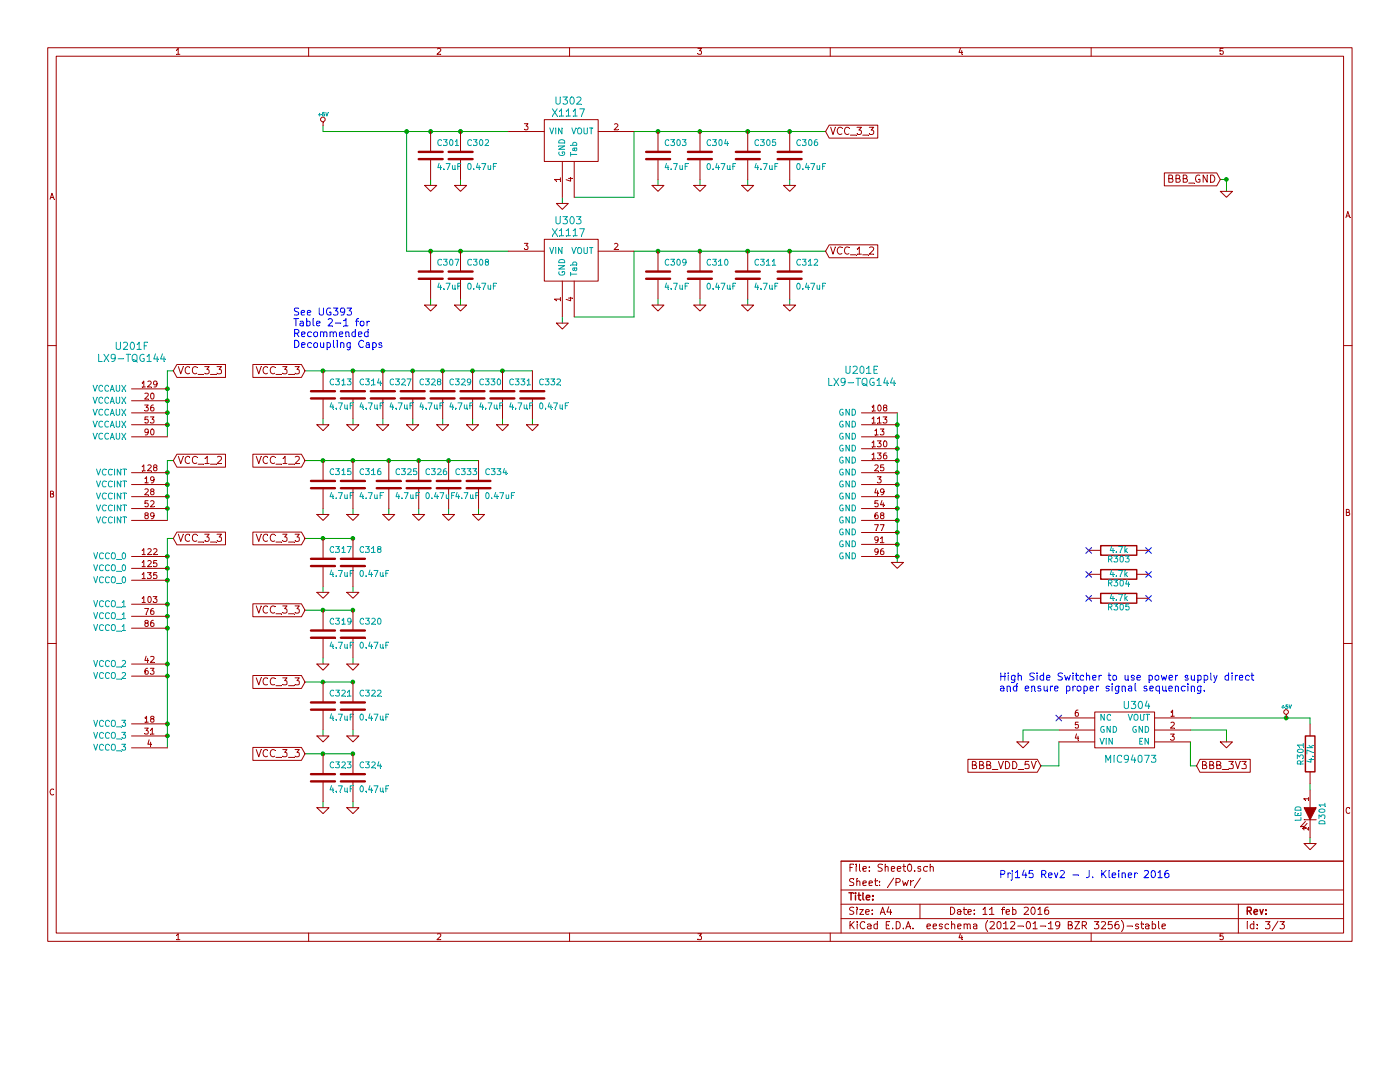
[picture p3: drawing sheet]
EESchema Schematic File Version 2  date 2/10/2016 8:51:21 PM
LIBS:power
LIBS:device
LIBS:transistors
LIBS:conn
LIBS:linear
LIBS:regul
LIBS:74xx
LIBS:cmos4000
LIBS:adc-dac
LIBS:memory
LIBS:xilinx
LIBS:special
LIBS:microcontrollers
LIBS:dsp
LIBS:microchip
LIBS:analog_switches
LIBS:motorola
LIBS:texas
LIBS:intel
LIBS:audio
LIBS:interface
LIBS:digital-audio
LIBS:philips
LIBS:display
LIBS:cypress
LIBS:siliconi
LIBS:opto
LIBS:atmel
LIBS:contrib
LIBS:valves
LIBS:main-cache
EELAYER 25  0
EELAYER END
$Descr A4 11700 8267
encoding utf-8
Sheet 3 3
Title ""
Date "11 feb 2016"
Rev ""
Comp ""
Comment1 ""
Comment2 ""
Comment3 ""
Comment4 ""
$EndDescr
Text Notes 8350 7350 0    60   ~ 0
Prj145 Rev2 - J. Kleiner 2016
Connection ~ 10750 6000
Wire Wire Line
	9950 6000 10950 6000
Wire Wire Line
	5300 1650 5300 1100
Wire Wire Line
	5300 1650 4800 1650
Connection ~ 3750 3850
Wire Wire Line
	4000 3850 2550 3850
Wire Wire Line
	4000 4300 4000 4250
Wire Wire Line
	3750 4250 3750 4300
Wire Wire Line
	3250 4250 3250 4300
Wire Wire Line
	3500 4300 3500 4250
Wire Wire Line
	4450 3500 4450 3550
Wire Wire Line
	3200 3500 3200 3550
Wire Wire Line
	3700 3500 3700 3550
Wire Wire Line
	4200 3500 4200 3550
Connection ~ 3700 3100
Connection ~ 3200 3100
Wire Wire Line
	10000 6400 9950 6400
Wire Wire Line
	9950 6400 9950 6200
Wire Wire Line
	8550 6200 8550 6100
Wire Wire Line
	8550 6100 8850 6100
Wire Wire Line
	2550 6300 2950 6300
Wire Wire Line
	2700 6700 2700 6750
Wire Wire Line
	2950 6750 2950 6700
Connection ~ 2950 6300
Connection ~ 2700 6300
Connection ~ 2700 5700
Connection ~ 2950 5700
Wire Wire Line
	2950 6150 2950 6100
Wire Wire Line
	2700 6100 2700 6150
Wire Wire Line
	2550 5700 2950 5700
Wire Wire Line
	2550 5100 2950 5100
Wire Wire Line
	2700 5500 2700 5550
Wire Wire Line
	2950 5550 2950 5500
Connection ~ 2950 5100
Connection ~ 2700 5100
Connection ~ 2700 4500
Connection ~ 2950 4500
Wire Wire Line
	2950 4950 2950 4900
Wire Wire Line
	2700 4900 2700 4950
Wire Wire Line
	2550 4500 2950 4500
Connection ~ 2700 3850
Connection ~ 2950 3850
Wire Wire Line
	2950 4300 2950 4250
Wire Wire Line
	2700 4250 2700 4300
Wire Wire Line
	2700 3500 2700 3550
Wire Wire Line
	2950 3550 2950 3500
Connection ~ 2950 3100
Connection ~ 2700 3100
Wire Wire Line
	10950 6000 10950 6050
Wire Wire Line
	5300 1100 6900 1100
Wire Wire Line
	4250 1100 2700 1100
Wire Wire Line
	4700 2650 4700 2700
Wire Wire Line
	6600 2500 6600 2550
Connection ~ 6250 2100
Connection ~ 5850 2100
Wire Wire Line
	4250 2100 3400 2100
Wire Wire Line
	5850 2500 5850 2550
Connection ~ 3600 2100
Connection ~ 3850 2100
Wire Wire Line
	5500 2500 5500 2550
Wire Wire Line
	3850 2550 3850 2500
Wire Wire Line
	3600 2500 3600 2550
Wire Wire Line
	6250 2500 6250 2550
Connection ~ 6600 2100
Connection ~ 5500 2100
Connection ~ 1400 3950
Wire Wire Line
	1450 3850 1400 3850
Wire Wire Line
	1400 3850 1400 4350
Connection ~ 1400 4150
Connection ~ 1400 6150
Connection ~ 1400 5150
Connection ~ 1400 4850
Connection ~ 1400 4650
Connection ~ 1400 3250
Wire Wire Line
	1400 3650 1400 3100
Wire Wire Line
	1400 3100 1450 3100
Connection ~ 1400 3450
Connection ~ 7500 4550
Connection ~ 7500 4350
Connection ~ 7500 4150
Connection ~ 7500 3950
Connection ~ 7500 3750
Connection ~ 7500 3550
Connection ~ 10250 1500
Wire Wire Line
	10250 1600 10250 1500
Wire Wire Line
	10950 7000 10950 7050
Wire Wire Line
	10950 6600 10950 6550
Connection ~ 5500 1100
Connection ~ 6600 1100
Wire Wire Line
	6250 1500 6250 1550
Wire Wire Line
	3600 1500 3600 1550
Wire Wire Line
	3850 1550 3850 1500
Wire Wire Line
	5500 1500 5500 1550
Connection ~ 3850 1100
Connection ~ 3600 1100
Wire Wire Line
	5850 1500 5850 1550
Connection ~ 5850 1100
Connection ~ 6250 1100
Wire Wire Line
	6600 1500 6600 1550
Connection ~ 7500 3650
Connection ~ 7500 3850
Connection ~ 7500 4050
Connection ~ 7500 4250
Connection ~ 7500 4450
Wire Wire Line
	7500 4700 7500 3450
Connection ~ 7500 4650
Connection ~ 1400 3550
Connection ~ 1400 3350
Wire Wire Line
	1450 4500 1400 4500
Connection ~ 1400 4750
Connection ~ 1400 5050
Connection ~ 1400 5250
Connection ~ 1400 6050
Wire Wire Line
	1400 4500 1400 6250
Connection ~ 1400 5650
Connection ~ 1400 5550
Connection ~ 1400 4250
Connection ~ 1400 4050
Wire Wire Line
	4700 1650 4700 1700
Wire Wire Line
	3400 2100 3400 1100
Connection ~ 3400 1100
Wire Wire Line
	6900 2100 5300 2100
Wire Wire Line
	2700 1100 2700 1050
Wire Wire Line
	9950 6100 10250 6100
Wire Wire Line
	10250 6100 10250 6200
Wire Wire Line
	8700 6400 8850 6400
Wire Wire Line
	8850 6400 8850 6200
Connection ~ 3250 3850
Connection ~ 3450 3100
Connection ~ 3950 3100
Wire Wire Line
	3950 3500 3950 3550
Wire Wire Line
	3450 3500 3450 3550
Wire Wire Line
	4450 3100 2550 3100
Connection ~ 4200 3100
Connection ~ 3500 3850
Wire Wire Line
	10250 1500 10200 1500
Wire Wire Line
	4800 2650 5300 2650
Wire Wire Line
	5300 2650 5300 2100
NoConn ~ 9600 4600
NoConn ~ 9600 4800
NoConn ~ 9600 5000
NoConn ~ 9100 5000
NoConn ~ 9100 4800
NoConn ~ 9100 4600
$Comp
L R R305
U 1 1
P 9350 5000
F 0 "R305" V 9430 5000 50  0000 C CNN
F 1 "4.7k" V 9350 5000 50  0000 C CNN
	1    9350 5000
	0    1    1    0   
$EndComp
$Comp
L R R304
U 1 1
P 9350 4800
F 0 "R304" V 9430 4800 50  0000 C CNN
F 1 "4.7k" V 9350 4800 50  0000 C CNN
	1    9350 4800
	0    1    1    0   
$EndComp
$Comp
L R R303
U 1 1
P 9350 4600
F 0 "R303" V 9430 4600 50  0000 C CNN
F 1 "4.7k" V 9350 4600 50  0000 C CNN
	1    9350 4600
	0    1    1    0   
$EndComp
$Comp
L LX9-TQG144 U201
U 6 1
P 1400 3250
F 0 "U201" H 1100 3600 60  0000 C CNN
F 1 "LX9-TQG144" H 1100 3500 60  0000 C CNN
	6    1400 3250
	1    0    0    -1  
$EndComp
Text Notes 8350 5700 0    60   ~ 0
High Side Switcher to use power supply direct\nand ensure proper signal sequencing.
$Comp
L C C333
U 1 1
P 3750 4050
F 0 "C333" H 3800 4150 50  0000 L CNN
F 1 "4.7uF" H 3800 3950 50  0000 L CNN
	1    3750 4050
	1    0    0    -1  
$EndComp
$Comp
L C C334
U 1 1
P 4000 4050
F 0 "C334" H 4050 4150 50  0000 L CNN
F 1 "0.47uF" H 4050 3950 50  0000 L CNN
	1    4000 4050
	1    0    0    -1  
$EndComp
$Comp
L GND #PWR011
U 1 1
P 4000 4300
F 0 "#PWR011" H 4000 4300 30  0001 C CNN
F 1 "GND" H 4000 4230 30  0001 C CNN
	1    4000 4300
	1    0    0    -1  
$EndComp
$Comp
L GND #PWR012
U 1 1
P 3750 4300
F 0 "#PWR012" H 3750 4300 30  0001 C CNN
F 1 "GND" H 3750 4230 30  0001 C CNN
	1    3750 4300
	1    0    0    -1  
$EndComp
$Comp
L GND #PWR013
U 1 1
P 3250 4300
F 0 "#PWR013" H 3250 4300 30  0001 C CNN
F 1 "GND" H 3250 4230 30  0001 C CNN
	1    3250 4300
	1    0    0    -1  
$EndComp
$Comp
L GND #PWR014
U 1 1
P 3500 4300
F 0 "#PWR014" H 3500 4300 30  0001 C CNN
F 1 "GND" H 3500 4230 30  0001 C CNN
	1    3500 4300
	1    0    0    -1  
$EndComp
$Comp
L C C326
U 1 1
P 3500 4050
F 0 "C326" H 3550 4150 50  0000 L CNN
F 1 "0.47uF" H 3550 3950 50  0000 L CNN
	1    3500 4050
	1    0    0    -1  
$EndComp
$Comp
L C C325
U 1 1
P 3250 4050
F 0 "C325" H 3300 4150 50  0000 L CNN
F 1 "4.7uF" H 3300 3950 50  0000 L CNN
	1    3250 4050
	1    0    0    -1  
$EndComp
$Comp
L GND #PWR015
U 1 1
P 4450 3550
F 0 "#PWR015" H 4450 3550 30  0001 C CNN
F 1 "GND" H 4450 3480 30  0001 C CNN
	1    4450 3550
	1    0    0    -1  
$EndComp
$Comp
L C C332
U 1 1
P 4450 3300
F 0 "C332" H 4500 3400 50  0000 L CNN
F 1 "0.47uF" H 4500 3200 50  0000 L CNN
	1    4450 3300
	1    0    0    -1  
$EndComp
$Comp
L GND #PWR016
U 1 1
P 4200 3550
F 0 "#PWR016" H 4200 3550 30  0001 C CNN
F 1 "GND" H 4200 3480 30  0001 C CNN
	1    4200 3550
	1    0    0    -1  
$EndComp
$Comp
L GND #PWR017
U 1 1
P 3950 3550
F 0 "#PWR017" H 3950 3550 30  0001 C CNN
F 1 "GND" H 3950 3480 30  0001 C CNN
	1    3950 3550
	1    0    0    -1  
$EndComp
$Comp
L GND #PWR018
U 1 1
P 3700 3550
F 0 "#PWR018" H 3700 3550 30  0001 C CNN
F 1 "GND" H 3700 3480 30  0001 C CNN
	1    3700 3550
	1    0    0    -1  
$EndComp
$Comp
L GND #PWR019
U 1 1
P 3450 3550
F 0 "#PWR019" H 3450 3550 30  0001 C CNN
F 1 "GND" H 3450 3480 30  0001 C CNN
	1    3450 3550
	1    0    0    -1  
$EndComp
$Comp
L GND #PWR020
U 1 1
P 3200 3550
F 0 "#PWR020" H 3200 3550 30  0001 C CNN
F 1 "GND" H 3200 3480 30  0001 C CNN
	1    3200 3550
	1    0    0    -1  
$EndComp
$Comp
L C C331
U 1 1
P 4200 3300
F 0 "C331" H 4250 3400 50  0000 L CNN
F 1 "4.7uF" H 4250 3200 50  0000 L CNN
	1    4200 3300
	1    0    0    -1  
$EndComp
$Comp
L C C330
U 1 1
P 3950 3300
F 0 "C330" H 4000 3400 50  0000 L CNN
F 1 "4.7uF" H 4000 3200 50  0000 L CNN
	1    3950 3300
	1    0    0    -1  
$EndComp
$Comp
L C C329
U 1 1
P 3700 3300
F 0 "C329" H 3750 3400 50  0000 L CNN
F 1 "4.7uF" H 3750 3200 50  0000 L CNN
	1    3700 3300
	1    0    0    -1  
$EndComp
$Comp
L C C328
U 1 1
P 3450 3300
F 0 "C328" H 3500 3400 50  0000 L CNN
F 1 "4.7uF" H 3500 3200 50  0000 L CNN
	1    3450 3300
	1    0    0    -1  
$EndComp
$Comp
L C C327
U 1 1
P 3200 3300
F 0 "C327" H 3250 3400 50  0000 L CNN
F 1 "4.7uF" H 3250 3200 50  0000 L CNN
	1    3200 3300
	1    0    0    -1  
$EndComp
$Comp
L +5V #PWR021
U 1 1
P 2700 1050
F 0 "#PWR021" H 2700 1140 20  0001 C CNN
F 1 "+5V" H 2700 1140 30  0000 C CNN
	1    2700 1050
	1    0    0    -1  
$EndComp
Text GLabel 10000 6400 2    60   Input ~ 0
BBB_3V3
Text GLabel 8700 6400 0    60   Input ~ 0
BBB_VDD_5V
NoConn ~ 8850 6000
$Comp
L GND #PWR022
U 1 1
P 10250 6200
F 0 "#PWR022" H 10250 6200 30  0001 C CNN
F 1 "GND" H 10250 6130 30  0001 C CNN
	1    10250 6200
	1    0    0    -1  
$EndComp
$Comp
L GND #PWR023
U 1 1
P 8550 6200
F 0 "#PWR023" H 8550 6200 30  0001 C CNN
F 1 "GND" H 8550 6130 30  0001 C CNN
	1    8550 6200
	1    0    0    -1  
$EndComp
$Comp
L MIC94073 U304
U 1 1
P 9950 6000
F 0 "U304" H 10400 6100 60  0000 C CNN
F 1 "MIC94073" H 10450 5650 60  0000 C CNN
	1    9950 6000
	-1   0    0    -1  
$EndComp
Text Notes 2450 2650 0    60   ~ 0
See UG393\nTable 2-1 for\nRecommended\nDecoupling Caps
Text GLabel 2550 6300 0    60   Input ~ 0
VCC_3_3
$Comp
L GND #PWR024
U 1 1
P 2700 6750
F 0 "#PWR024" H 2700 6750 30  0001 C CNN
F 1 "GND" H 2700 6680 30  0001 C CNN
	1    2700 6750
	1    0    0    -1  
$EndComp
$Comp
L GND #PWR025
U 1 1
P 2950 6750
F 0 "#PWR025" H 2950 6750 30  0001 C CNN
F 1 "GND" H 2950 6680 30  0001 C CNN
	1    2950 6750
	1    0    0    -1  
$EndComp
$Comp
L C C324
U 1 1
P 2950 6500
F 0 "C324" H 3000 6600 50  0000 L CNN
F 1 "0.47uF" H 3000 6400 50  0000 L CNN
	1    2950 6500
	1    0    0    -1  
$EndComp
$Comp
L C C323
U 1 1
P 2700 6500
F 0 "C323" H 2750 6600 50  0000 L CNN
F 1 "4.7uF" H 2750 6400 50  0000 L CNN
	1    2700 6500
	1    0    0    -1  
$EndComp
$Comp
L C C321
U 1 1
P 2700 5900
F 0 "C321" H 2750 6000 50  0000 L CNN
F 1 "4.7uF" H 2750 5800 50  0000 L CNN
	1    2700 5900
	1    0    0    -1  
$EndComp
$Comp
L C C322
U 1 1
P 2950 5900
F 0 "C322" H 3000 6000 50  0000 L CNN
F 1 "0.47uF" H 3000 5800 50  0000 L CNN
	1    2950 5900
	1    0    0    -1  
$EndComp
$Comp
L GND #PWR026
U 1 1
P 2950 6150
F 0 "#PWR026" H 2950 6150 30  0001 C CNN
F 1 "GND" H 2950 6080 30  0001 C CNN
	1    2950 6150
	1    0    0    -1  
$EndComp
$Comp
L GND #PWR027
U 1 1
P 2700 6150
F 0 "#PWR027" H 2700 6150 30  0001 C CNN
F 1 "GND" H 2700 6080 30  0001 C CNN
	1    2700 6150
	1    0    0    -1  
$EndComp
Text GLabel 2550 5700 0    60   Input ~ 0
VCC_3_3
Text GLabel 2550 5100 0    60   Input ~ 0
VCC_3_3
$Comp
L GND #PWR028
U 1 1
P 2700 5550
F 0 "#PWR028" H 2700 5550 30  0001 C CNN
F 1 "GND" H 2700 5480 30  0001 C CNN
	1    2700 5550
	1    0    0    -1  
$EndComp
$Comp
L GND #PWR029
U 1 1
P 2950 5550
F 0 "#PWR029" H 2950 5550 30  0001 C CNN
F 1 "GND" H 2950 5480 30  0001 C CNN
	1    2950 5550
	1    0    0    -1  
$EndComp
$Comp
L C C320
U 1 1
P 2950 5300
F 0 "C320" H 3000 5400 50  0000 L CNN
F 1 "0.47uF" H 3000 5200 50  0000 L CNN
	1    2950 5300
	1    0    0    -1  
$EndComp
$Comp
L C C319
U 1 1
P 2700 5300
F 0 "C319" H 2750 5400 50  0000 L CNN
F 1 "4.7uF" H 2750 5200 50  0000 L CNN
	1    2700 5300
	1    0    0    -1  
$EndComp
$Comp
L C C317
U 1 1
P 2700 4700
F 0 "C317" H 2750 4800 50  0000 L CNN
F 1 "4.7uF" H 2750 4600 50  0000 L CNN
	1    2700 4700
	1    0    0    -1  
$EndComp
$Comp
L C C318
U 1 1
P 2950 4700
F 0 "C318" H 3000 4800 50  0000 L CNN
F 1 "0.47uF" H 3000 4600 50  0000 L CNN
	1    2950 4700
	1    0    0    -1  
$EndComp
$Comp
L GND #PWR030
U 1 1
P 2950 4950
F 0 "#PWR030" H 2950 4950 30  0001 C CNN
F 1 "GND" H 2950 4880 30  0001 C CNN
	1    2950 4950
	1    0    0    -1  
$EndComp
$Comp
L GND #PWR031
U 1 1
P 2700 4950
F 0 "#PWR031" H 2700 4950 30  0001 C CNN
F 1 "GND" H 2700 4880 30  0001 C CNN
	1    2700 4950
	1    0    0    -1  
$EndComp
Text GLabel 2550 4500 0    60   Input ~ 0
VCC_3_3
Text GLabel 2550 3850 0    60   Input ~ 0
VCC_1_2
$Comp
L C C315
U 1 1
P 2700 4050
F 0 "C315" H 2750 4150 50  0000 L CNN
F 1 "4.7uF" H 2750 3950 50  0000 L CNN
	1    2700 4050
	1    0    0    -1  
$EndComp
$Comp
L C C316
U 1 1
P 2950 4050
F 0 "C316" H 3000 4150 50  0000 L CNN
F 1 "4.7uF" H 3000 3950 50  0000 L CNN
	1    2950 4050
	1    0    0    -1  
$EndComp
$Comp
L GND #PWR032
U 1 1
P 2950 4300
F 0 "#PWR032" H 2950 4300 30  0001 C CNN
F 1 "GND" H 2950 4230 30  0001 C CNN
	1    2950 4300
	1    0    0    -1  
$EndComp
$Comp
L GND #PWR033
U 1 1
P 2700 4300
F 0 "#PWR033" H 2700 4300 30  0001 C CNN
F 1 "GND" H 2700 4230 30  0001 C CNN
	1    2700 4300
	1    0    0    -1  
$EndComp
Text GLabel 2550 3100 0    60   Input ~ 0
VCC_3_3
$Comp
L GND #PWR034
U 1 1
P 2700 3550
F 0 "#PWR034" H 2700 3550 30  0001 C CNN
F 1 "GND" H 2700 3480 30  0001 C CNN
	1    2700 3550
	1    0    0    -1  
$EndComp
$Comp
L GND #PWR035
U 1 1
P 2950 3550
F 0 "#PWR035" H 2950 3550 30  0001 C CNN
F 1 "GND" H 2950 3480 30  0001 C CNN
	1    2950 3550
	1    0    0    -1  
$EndComp
$Comp
L C C314
U 1 1
P 2950 3300
F 0 "C314" H 3000 3400 50  0000 L CNN
F 1 "4.7uF" H 3000 3200 50  0000 L CNN
	1    2950 3300
	1    0    0    -1  
$EndComp
$Comp
L C C313
U 1 1
P 2700 3300
F 0 "C313" H 2750 3400 50  0000 L CNN
F 1 "4.7uF" H 2750 3200 50  0000 L CNN
	1    2700 3300
	1    0    0    -1  
$EndComp
$Comp
L GND #PWR036
U 1 1
P 10250 1600
F 0 "#PWR036" H 10250 1600 30  0001 C CNN
F 1 "GND" H 10250 1530 30  0001 C CNN
	1    10250 1600
	1    0    0    -1  
$EndComp
Text GLabel 6900 2100 2    60   Input ~ 0
VCC_1_2
$Comp
L GND #PWR037
U 1 1
P 6600 2550
F 0 "#PWR037" H 6600 2550 30  0001 C CNN
F 1 "GND" H 6600 2480 30  0001 C CNN
	1    6600 2550
	1    0    0    -1  
$EndComp
$Comp
L GND #PWR038
U 1 1
P 6250 2550
F 0 "#PWR038" H 6250 2550 30  0001 C CNN
F 1 "GND" H 6250 2480 30  0001 C CNN
	1    6250 2550
	1    0    0    -1  
$EndComp
$Comp
L C C312
U 1 1
P 6600 2300
F 0 "C312" H 6650 2400 50  0000 L CNN
F 1 "0.47uF" H 6650 2200 50  0000 L CNN
	1    6600 2300
	1    0    0    -1  
$EndComp
$Comp
L C C311
U 1 1
P 6250 2300
F 0 "C311" H 6300 2400 50  0000 L CNN
F 1 "4.7uF" H 6300 2200 50  0000 L CNN
	1    6250 2300
	1    0    0    -1  
$EndComp
$Comp
L C C310
U 1 1
P 5850 2300
F 0 "C310" H 5900 2400 50  0000 L CNN
F 1 "0.47uF" H 5900 2200 50  0000 L CNN
	1    5850 2300
	1    0    0    -1  
$EndComp
$Comp
L C C307
U 1 1
P 3600 2300
F 0 "C307" H 3650 2400 50  0000 L CNN
F 1 "4.7uF" H 3650 2200 50  0000 L CNN
	1    3600 2300
	1    0    0    -1  
$EndComp
$Comp
L C C309
U 1 1
P 5500 2300
F 0 "C309" H 5550 2400 50  0000 L CNN
F 1 "4.7uF" H 5550 2200 50  0000 L CNN
	1    5500 2300
	1    0    0    -1  
$EndComp
$Comp
L C C308
U 1 1
P 3850 2300
F 0 "C308" H 3900 2400 50  0000 L CNN
F 1 "0.47uF" H 3900 2200 50  0000 L CNN
	1    3850 2300
	1    0    0    -1  
$EndComp
$Comp
L X1117 U303
U 1 1
P 4250 2100
F 0 "U303" H 4750 2350 60  0000 C CNN
F 1 "X1117" H 4750 2250 60  0000 C CNN
	1    4250 2100
	1    0    0    -1  
$EndComp
$Comp
L GND #PWR039
U 1 1
P 5850 2550
F 0 "#PWR039" H 5850 2550 30  0001 C CNN
F 1 "GND" H 5850 2480 30  0001 C CNN
	1    5850 2550
	1    0    0    -1  
$EndComp
$Comp
L GND #PWR040
U 1 1
P 5500 2550
F 0 "#PWR040" H 5500 2550 30  0001 C CNN
F 1 "GND" H 5500 2480 30  0001 C CNN
	1    5500 2550
	1    0    0    -1  
$EndComp
$Comp
L GND #PWR041
U 1 1
P 4700 2700
F 0 "#PWR041" H 4700 2700 30  0001 C CNN
F 1 "GND" H 4700 2630 30  0001 C CNN
	1    4700 2700
	1    0    0    -1  
$EndComp
$Comp
L GND #PWR042
U 1 1
P 3850 2550
F 0 "#PWR042" H 3850 2550 30  0001 C CNN
F 1 "GND" H 3850 2480 30  0001 C CNN
	1    3850 2550
	1    0    0    -1  
$EndComp
$Comp
L GND #PWR043
U 1 1
P 3600 2550
F 0 "#PWR043" H 3600 2550 30  0001 C CNN
F 1 "GND" H 3600 2480 30  0001 C CNN
	1    3600 2550
	1    0    0    -1  
$EndComp
Text GLabel 6900 1100 2    60   Input ~ 0
VCC_3_3
$Comp
L GND #PWR044
U 1 1
P 10950 7050
F 0 "#PWR044" H 10950 7050 30  0001 C CNN
F 1 "GND" H 10950 6980 30  0001 C CNN
	1    10950 7050
	1    0    0    -1  
$EndComp
$Comp
L GND #PWR045
U 1 1
P 3600 1550
F 0 "#PWR045" H 3600 1550 30  0001 C CNN
F 1 "GND" H 3600 1480 30  0001 C CNN
	1    3600 1550
	1    0    0    -1  
$EndComp
$Comp
L GND #PWR046
U 1 1
P 3850 1550
F 0 "#PWR046" H 3850 1550 30  0001 C CNN
F 1 "GND" H 3850 1480 30  0001 C CNN
	1    3850 1550
	1    0    0    -1  
$EndComp
$Comp
L GND #PWR047
U 1 1
P 4700 1700
F 0 "#PWR047" H 4700 1700 30  0001 C CNN
F 1 "GND" H 4700 1630 30  0001 C CNN
	1    4700 1700
	1    0    0    -1  
$EndComp
$Comp
L GND #PWR048
U 1 1
P 5500 1550
F 0 "#PWR048" H 5500 1550 30  0001 C CNN
F 1 "GND" H 5500 1480 30  0001 C CNN
	1    5500 1550
	1    0    0    -1  
$EndComp
$Comp
L GND #PWR049
U 1 1
P 5850 1550
F 0 "#PWR049" H 5850 1550 30  0001 C CNN
F 1 "GND" H 5850 1480 30  0001 C CNN
	1    5850 1550
	1    0    0    -1  
$EndComp
$Comp
L X1117 U302
U 1 1
P 4250 1100
F 0 "U302" H 4750 1350 60  0000 C CNN
F 1 "X1117" H 4750 1250 60  0000 C CNN
	1    4250 1100
	1    0    0    -1  
$EndComp
Text GLabel 1450 3850 2    60   Input ~ 0
VCC_1_2
Text GLabel 1450 4500 2    60   Input ~ 0
VCC_3_3
Text GLabel 1450 3100 2    60   Input ~ 0
VCC_3_3
$Comp
L GND #PWR050
U 1 1
P 7500 4700
F 0 "#PWR050" H 7500 4700 30  0001 C CNN
F 1 "GND" H 7500 4630 30  0001 C CNN
	1    7500 4700
	1    0    0    -1  
$EndComp
$Comp
L LED D301
U 1 1
P 10950 6800
F 0 "D301" H 10950 6900 50  0000 C CNN
F 1 "LED" H 10950 6700 50  0000 C CNN
	1    10950 6800
	0    1    1    0   
$EndComp
$Comp
L R R301
U 1 1
P 10950 6300
F 0 "R301" V 11030 6300 50  0000 C CNN
F 1 "4.7k" V 10950 6300 50  0000 C CNN
	1    10950 6300
	-1   0    0    1   
$EndComp
Text GLabel 10200 1500 0    60   Input ~ 0
BBB_GND
$Comp
L LX9-TQG144 U?
U 5 1
P 7500 3450
AR Path="/564D9C55" Ref="U?"  Part="5" 
AR Path="/564D9FF3/564DA812" Ref="U201"  Part="5" 
F 0 "U201" H 7200 3800 60  0000 C CNN
F 1 "LX9-TQG144" H 7200 3700 60  0000 C CNN
	5    7500 3450
	1    0    0    -1  
$EndComp
$Comp
L C C302
U 1 1
P 3850 1300
F 0 "C302" H 3900 1400 50  0000 L CNN
F 1 "0.47uF" H 3900 1200 50  0000 L CNN
	1    3850 1300
	1    0    0    -1  
$EndComp
$Comp
L C C303
U 1 1
P 5500 1300
F 0 "C303" H 5550 1400 50  0000 L CNN
F 1 "4.7uF" H 5550 1200 50  0000 L CNN
	1    5500 1300
	1    0    0    -1  
$EndComp
$Comp
L C C301
U 1 1
P 3600 1300
F 0 "C301" H 3650 1400 50  0000 L CNN
F 1 "4.7uF" H 3650 1200 50  0000 L CNN
	1    3600 1300
	1    0    0    -1  
$EndComp
$Comp
L C C304
U 1 1
P 5850 1300
F 0 "C304" H 5900 1400 50  0000 L CNN
F 1 "0.47uF" H 5900 1200 50  0000 L CNN
	1    5850 1300
	1    0    0    -1  
$EndComp
$Comp
L +5V #PWR051
U 1 1
P 10750 6000
F 0 "#PWR051" H 10750 6090 20  0001 C CNN
F 1 "+5V" H 10750 6090 30  0000 C CNN
	1    10750 6000
	1    0    0    -1  
$EndComp
$Comp
L C C305
U 1 1
P 6250 1300
F 0 "C305" H 6300 1400 50  0000 L CNN
F 1 "4.7uF" H 6300 1200 50  0000 L CNN
	1    6250 1300
	1    0    0    -1  
$EndComp
$Comp
L C C306
U 1 1
P 6600 1300
F 0 "C306" H 6650 1400 50  0000 L CNN
F 1 "0.47uF" H 6650 1200 50  0000 L CNN
	1    6600 1300
	1    0    0    -1  
$EndComp
$Comp
L GND #PWR052
U 1 1
P 6250 1550
F 0 "#PWR052" H 6250 1550 30  0001 C CNN
F 1 "GND" H 6250 1480 30  0001 C CNN
	1    6250 1550
	1    0    0    -1  
$EndComp
$Comp
L GND #PWR053
U 1 1
P 6600 1550
F 0 "#PWR053" H 6600 1550 30  0001 C CNN
F 1 "GND" H 6600 1480 30  0001 C CNN
	1    6600 1550
	1    0    0    -1  
$EndComp
$EndSCHEMATC
